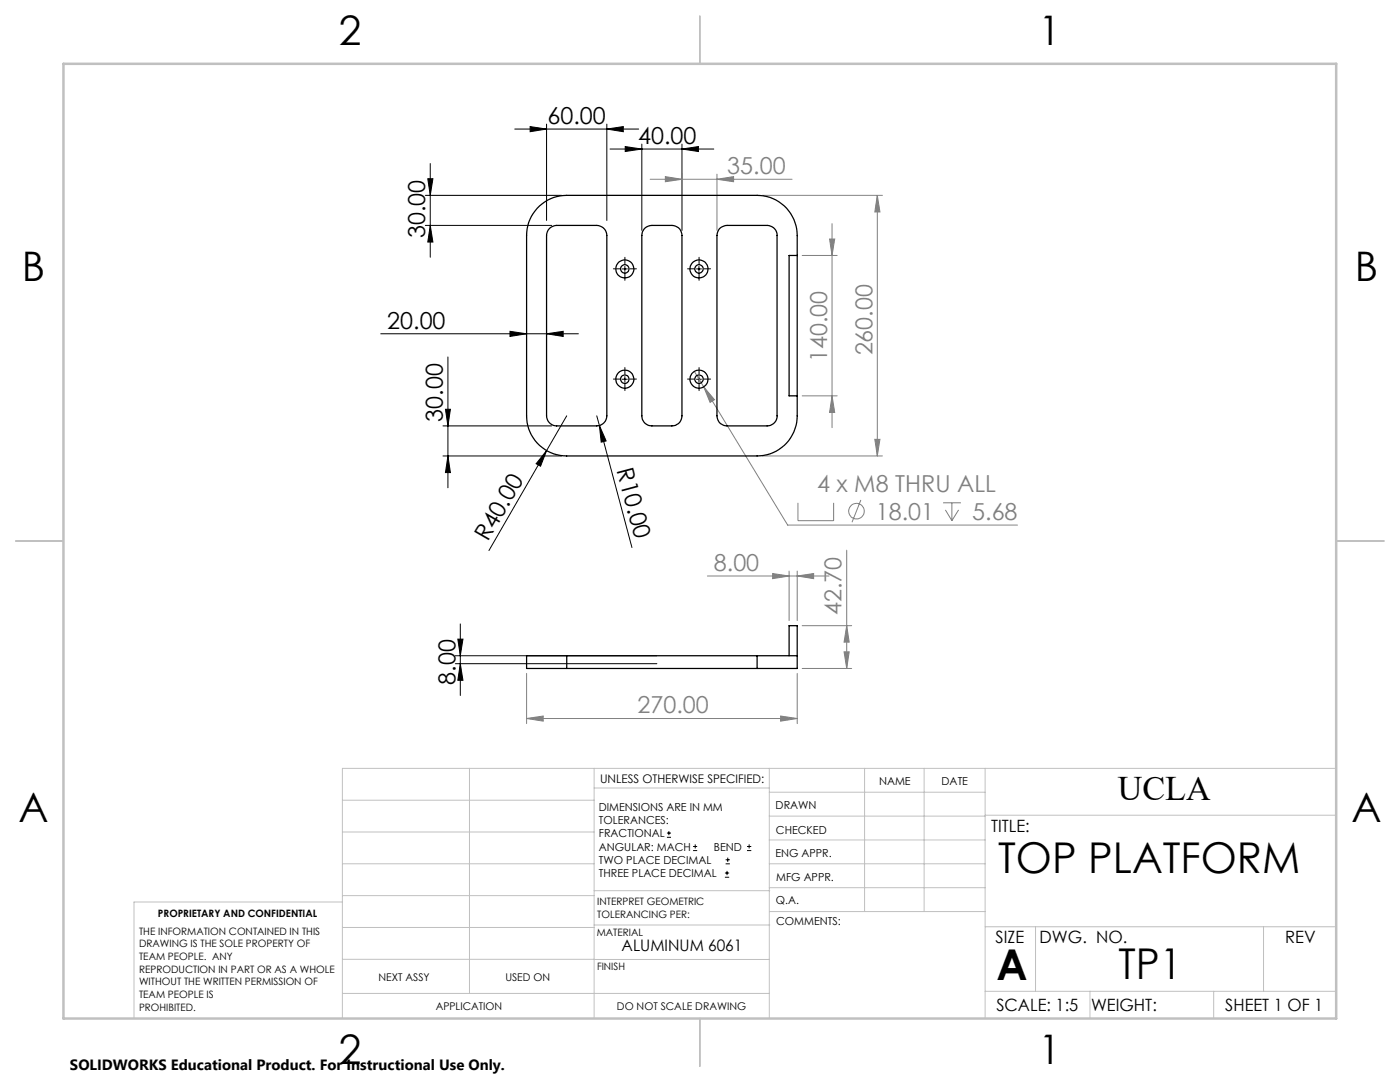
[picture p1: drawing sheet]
<svg xmlns="http://www.w3.org/2000/svg" width="279mm" height="216mm" viewBox="0 0 279 216" stroke-linecap="round" stroke-linejoin="round" font-family="sans-serif">
<g fill="none" stroke="#808080" stroke-width=".2">
<path d="M129.8 35.8h28.3M132.8 35.2l3.3 .6-3.3 .5zM136.1 34.7v11.3M143.1 35.8l3.3-.6v1.1zM143.1 34.7v11.3M152.1 39h24M175.1 39l.5 3.3h-1zM175.1 39v52M160.1 51h7M165.6 47.7h1l-.5 3.3zM166.1 44.6v40.7M138.6 74.1l18.6 30.7h45.9"/>
<path d="M140.4 77.2l2.2 2.6-.9 .5zM160.1 79h7M166.1 79l.5 3.3h-1zM152.1 91h24M171.8 99.8l-1.8 4.4M174.6 87.7h1l-.5 3.3zM141.2 114.9h24.3M154.2 114.4l3.3 .5-3.3 .6zM157.5 113.9v9.9M159.1 114.9l3.3-.5v1.1zM159.1 113.9v9.9M159.2 100.3v3.6h7.2v-3.6"/>
<path d="M169 109.8v23.6M188.2 100.3h3.6M188.7 101.7l1.3 2.2M190 100.3v3.6M191.3 101.7l-1.3 2.2M105.1 134.4v10M159.1 134.4v10M160.1 124.8h9.9M160.1 133.4h9.9M168.5 130.1h1l-.5 3.3zM169 124.8l.5 3.3h-1zM105.1 143.4l3.3-.5v1z"/>
<path d="M105.1 143.4h54M155.8 142.9l3.3 .5-3.3 .5z"/>
<circle cx="170.9" cy="102" r="1.56"/>
</g>
<g fill="none" stroke="#000" stroke-width=".2">
<path d="M84.9 39h27.2M85.4 35.7h1l-.5 3.3zM85.9 32.6v18.7M102.7 25.8h24.8M105.8 25.3l3.3 .5-3.3 .5zM109.1 24.8v19.2M121.1 25.8l3.3-.5v1zM121.1 24.8v19.2M121.7 29.7h20.8M124.8 29.2l3.3 .5-3.3 .5zM128.1 28.8v17.2M136.1 29.7l3.3-.5v1z"/>
<path d="M136.1 28.8v17.2M84.9 45h25.2M85.9 45l.5 3.3h-1zM124.2 53.7h1M124.7 53.2v1M139 53.7h1M139.5 53.2v1M76 66.6h39.4M89.4 71.2v26.1M101.8 66.1l3.3 .5-3.3 .5zM109.1 66.6l3.3-.5v1zM124.2 75.7h1"/>
<path d="M124.7 75.1v1.1M139 75.7h1M139.5 75.1v1.1M88.4 85h21.7M88.4 91h23.7M88.9 81.7h1l-.5 3.3zM89.4 91l.5 3.3h-1zM109.1 89.9l-1.2 3.1-.9-.5zM109.1 89.9l-11.5 20M113.1 83l-4 6.9M119.1 83l.5 1.9M119.6 84.9l1.4 3.1-1 .2z"/>
<path d="M119.6 84.9l6.5 24.4M90.9 130.8h40.2M90.9 132.4h40.2M91.4 127.5h1l-.5 3.3zM91.9 132.4l.5 3.3h-1zM91.9 124.5v14.3M133.1 167.1h.8M133.1 166.2h.8M133.5 165.8v.9M138.3 169.7h.8M138.3 168.9h.8M138.7 168.5v.8"/>
<path d="M144.7 175h.8M144.7 174.2h.8M144.8 172.4h.9M144.8 171.6h.9M145.1 173.8v.8M145.2 171.1v.9M149.1 169.7h.8M149.1 168.9h.8M149.5 168.5v.8"/>
</g>
<g fill="none" stroke="#000" stroke-width=".2" stroke-dasharray="15.2 1.3 1.3 1.3">
<path d="M123.7 53.6h-1.3M124.7 52.6v-1.3M124.7 54.6v1.3M125.7 53.6h1.3M138.5 53.6h-1.3M139.5 52.6v-1.3M139.5 54.6v1.3M140.5 53.6h1.3M123.7 75.6h-1.3M124.7 74.6v-1.3M124.7 76.6v1.3M125.7 75.6h1.3"/>
<path d="M138.5 75.6h-1.3M139.5 74.6v-1.3M139.5 76.6v1.3M140.5 75.6h1.3"/>
</g>
<g fill="none" stroke="#c0c0c0" stroke-width=".2">
<path d="M68.3 159.7h50.3M93.7 153.3v44.9M118.6 153.3v49.9M118.6 157.2h34.9M153.5 153.3v49.9M153.5 158.1h43.1M172.5 153.3v28.6M184.4 153.3v28.6M196.6 153.3v49.9M266.7 153.3h-198.4v49.9M68.3 178.7h50.3M68.3 172.4h50.3"/>
<path d="M68.3 166h50.3M68.3 180h-41.6v23.2M118.6 177.7h35M153.5 167.6h43.1M153.5 162.8h43.1M153.5 172.4h43.1M153.5 177.1h43.1M196.6 162.7h70.1M68.3 198.2h85.2M68.3 191.4l85.2 .1M68.3 185.1h50.3M118.6 184.6h35"/>
<path d="M153.6 181.9h43M196.6 197.8h70.1M196.6 184.9h70.1M206.7 184.9v12.9M217.5 197.8v5.4M242.2 197.8v5.4M252.2 184.9v12.9"/>
</g>
<path d="M139.7 3.2v9.5M3.1 107.9h9.6M266.7 107.9h9.5M139.7 203.2v9.6" fill="none" stroke="#c0c0c0" stroke-width=".25"/>
<path d="M12.7 12.7h254v190.5h-254z" fill="none" stroke="#c0c0c0" stroke-width=".5"/>
<g fill="#000">
<path d="M109.1 89.9l-1.2 3.1-.9-.5zM119.6 84.9l1.4 3.1-1 .2z"/>
<path d="M105.8 25.3l3.3 .5-3.3 .5zM121.1 25.8l3.3-.5v1z"/>
<path d="M124.8 29.2l3.3 .5-3.3 .5zM136.1 29.7l3.3-.5v1z"/>
<path d="M85.9 45l.5 3.3h-1zM85.4 35.7h1l-.5 3.3z"/>
<path d="M109.1 66.6l3.3-.5v1zM101.8 66.1l3.3 .5-3.3 .5z"/>
<path d="M88.9 81.7h1l-.5 3.3zM89.4 91l.5 3.3h-1zM91.4 127.5h1l-.5 3.3zM91.9 132.4l.5 3.3h-1z"/>
</g>
<g fill="#808080">
<path d="M140.4 77.2l1.3 3.1 .9-.5zM154.2 114.4l3.3 .5-3.3 .6zM159.1 114.9l3.3-.5v1.1zM105.1 143.4l3.3-.5v1zM155.8 142.9l3.3 .5-3.3 .5z"/>
<path d="M132.8 35.2l3.3 .6-3.3 .5zM143.1 35.8l3.3-.6v1.1z"/>
<path d="M175.1 39l.5 3.3h-1zM174.6 87.7h1l-.5 3.3zM165.6 47.7h1l-.5 3.3zM166.1 79l.5 3.3h-1zM169 124.8l.5 3.3h-1zM168.5 130.1h1l-.5 3.3z"/>
</g>
<g fill="none" stroke="#000" stroke-width=".25">
<path d="M107.2 41.6a8 8 0 0 1 5.9-2.6h38a8 8 0 0 1 8 8v36a8 8 0 0 1-8 8h-38a8 8 0 0 1-8-8v-36a7.9 7.9 0 0 1 2.1-5.4zM109.6 45.7l.5-.4 1-.3h8a2.02 2.02 0 0 1 2 2v36a2.03 2.03 0 0 1-2 2h-8a2.02 2.02 0 0 1-2-2v-36l.1-.7zM128.6 45.7l.5-.4 .7-.3h4.3a1.97 1.97 0 0 1 2 2v36a1.97 1.97 0 0 1-2 2h-4a1.97 1.97 0 0 1-2-2v-36l.1-.7zM143.5 45.7l.6-.4 1-.3h8a1.97 1.97 0 0 1 2 2v36a1.97 1.97 0 0 1-2 2h-8a1.97 1.97 0 0 1-2-2v-36l.1-.7zM159.1 51h-1.6v28h1.6M113.1 130.8h-8v2.6h8M113.1 130.8v2.6M113.1 130.8h38M113.1 133.4h38M151.1 130.8h8M151.1 130.8v2.6M157.5 130.8v-6h1.6v8.6h-8"/>
<circle cx="124.7" cy="53.7" r=".84"/>
<circle cx="124.7" cy="53.7" r="1.79"/>
<circle cx="139.5" cy="53.7" r="1.8"/>
<circle cx="139.5" cy="53.7" r=".84"/>
<circle cx="124.7" cy="75.6" r=".84"/>
<circle cx="124.7" cy="75.7" r="1.8"/>
<circle cx="139.5" cy="75.7" r="1.81"/>
<circle cx="139.5" cy="75.6" r=".84"/>
</g>
<g font-size="8.5">
<text x="199.2" y="174.2">TOP PLATFORM</text>
<text x="198.9" y="195.5">A</text>
<text x="223.2" y="195.4">TP1</text>
</g>
<g font-size="8.1">
<text x="67.6" y="8.9">2</text>
<text x="207.3" y="8.9">1</text>
<text x="4.4" y="56.2">B</text>
<text x="270.4" y="56.2">B</text>
<text x="3.7" y="164.1">A</text>
<text x="269.7" y="164.1">A</text>
<text x="67.6" y="212.4">2</text>
<text x="207.3" y="212.4">1</text>
</g>
<text font-size="6.9" x="223.1" y="159.6">UCLA</text>
<g font-size="4.7">
<text x="109.3" y="24.7">60.00</text>
<text x="127.3" y="28.7">40.00</text>
<text x="84.9" y="47.6" transform="rotate(-90 84.9 47.6)">30.00</text>
<text x="77.3" y="65.6">20.00</text>
<text x="88.4" y="84.1" transform="rotate(-90 88.4 84.1)">30.00</text>
<text x="123" y="93.7" transform="rotate(75 123 93.7)">R10.00</text>
<text x="97.4" y="108.2" transform="rotate(-60 97.4 108.2)">R40.00</text>
<text x="90.9" y="136.6" transform="rotate(-90 90.9 136.6)">8.00</text>
</g>
<g font-size="4.7" fill="#808080">
<text x="145.2" y="34.7">35.00</text>
<text x="174.1" y="70.9" transform="rotate(-90 174.1 70.9)">260.00</text>
<text x="165.1" y="72.3" transform="rotate(-90 165.1 72.3)">140.00</text>
<text x="163.1" y="98.1">4 x M8 THRU ALL</text>
<text x="174.8" y="103.7">18.01</text>
<text x="194" y="103.7">5.68</text>
<text x="142.5" y="113.9">8.00</text>
<text x="168" y="122.7" transform="rotate(-90 168 122.7)">42.70</text>
<text x="127.2" y="142.3">270.00</text>
</g>
<g font-size="3.4">
<text x="197.8" y="166">TITLE:</text>
<text x="198.7" y="188.1">SIZE</text>
<text x="207.5" y="188.1">DWG. NO.</text>
<text x="256.5" y="188.2">REV</text>
<text x="198.8" y="201.7">SCALE: 1:5</text>
<text x="217.7" y="201.8">WEIGHT:</text>
<text x="244.5" y="201.7">SHEET 1 OF 1</text>
</g>
<text font-size="3.2" x="124.1" y="189.8">ALUMINUM 6061</text>
<text font-size="3" x="14" y="213.5">SOLIDWORKS Educational Product. For Instructional Use Only.</text>
<text font-size="2.4" x="119.8" y="156.2">UNLESS OTHERWISE SPECIFIED:</text>
<g font-size="2.2">
<text x="119.5" y="161.8">DIMENSIONS ARE IN MM</text>
<text x="154.8" y="161.4">DRAWN</text>
<text x="175.4" y="156.6">NAME</text>
<text x="187.9" y="156.7">DATE</text>
<text x="119.5" y="164.4">TOLERANCES:</text>
<text x="119.5" y="167.1">FRACTIONAL</text>
<text x="154.9" y="166.3">CHECKED</text>
<text x="119.5" y="169.7">ANGULAR: MACH</text>
<text x="119.5" y="172.4">TWO PLACE DECIMAL</text>
<text x="142.5" y="169.7">BEND</text>
<text x="154.8" y="171">ENG APPR.</text>
<text x="119.5" y="175">THREE PLACE DECIMAL</text>
<text x="154.9" y="175.7">MFG APPR.</text>
<text x="154.9" y="180.4">Q.A.</text>
<text x="154.9" y="184.6">COMMENTS:</text>
</g>
<g font-size="2.1">
<text x="75.5" y="195.7">NEXT ASSY</text>
<text x="100.9" y="195.7">USED ON</text>
<text x="86.9" y="201.5">APPLICATION</text>
<text x="123.1" y="201.6">DO NOT SCALE DRAWING</text>
</g>
<g font-size="2">
<text x="31.5" y="182.9">PROPRIETARY AND CONFIDENTIAL</text>
<text x="119.2" y="180.6">INTERPRET GEOMETRIC</text>
<text x="119.2" y="183.1">TOLERANCING PER:</text>
<text x="27.8" y="186.5">THE INFORMATION CONTAINED IN THIS</text>
<text x="27.8" y="189">DRAWING IS THE SOLE PROPERTY OF</text>
<text x="27.8" y="191.6">TEAM PEOPLE. ANY</text>
<text x="119.1" y="186.7">MATERIAL</text>
<text x="27.8" y="194.1">REPRODUCTION IN PART OR AS A WHOLE</text>
<text x="27.8" y="196.6">WITHOUT THE WRITTEN PERMISSION OF</text>
<text x="119.1" y="193.5">FINISH</text>
<text x="27.8" y="199.1">TEAM PEOPLE IS</text>
<text x="27.8" y="201.7">PROHIBITED.</text>
</g>
</svg>
